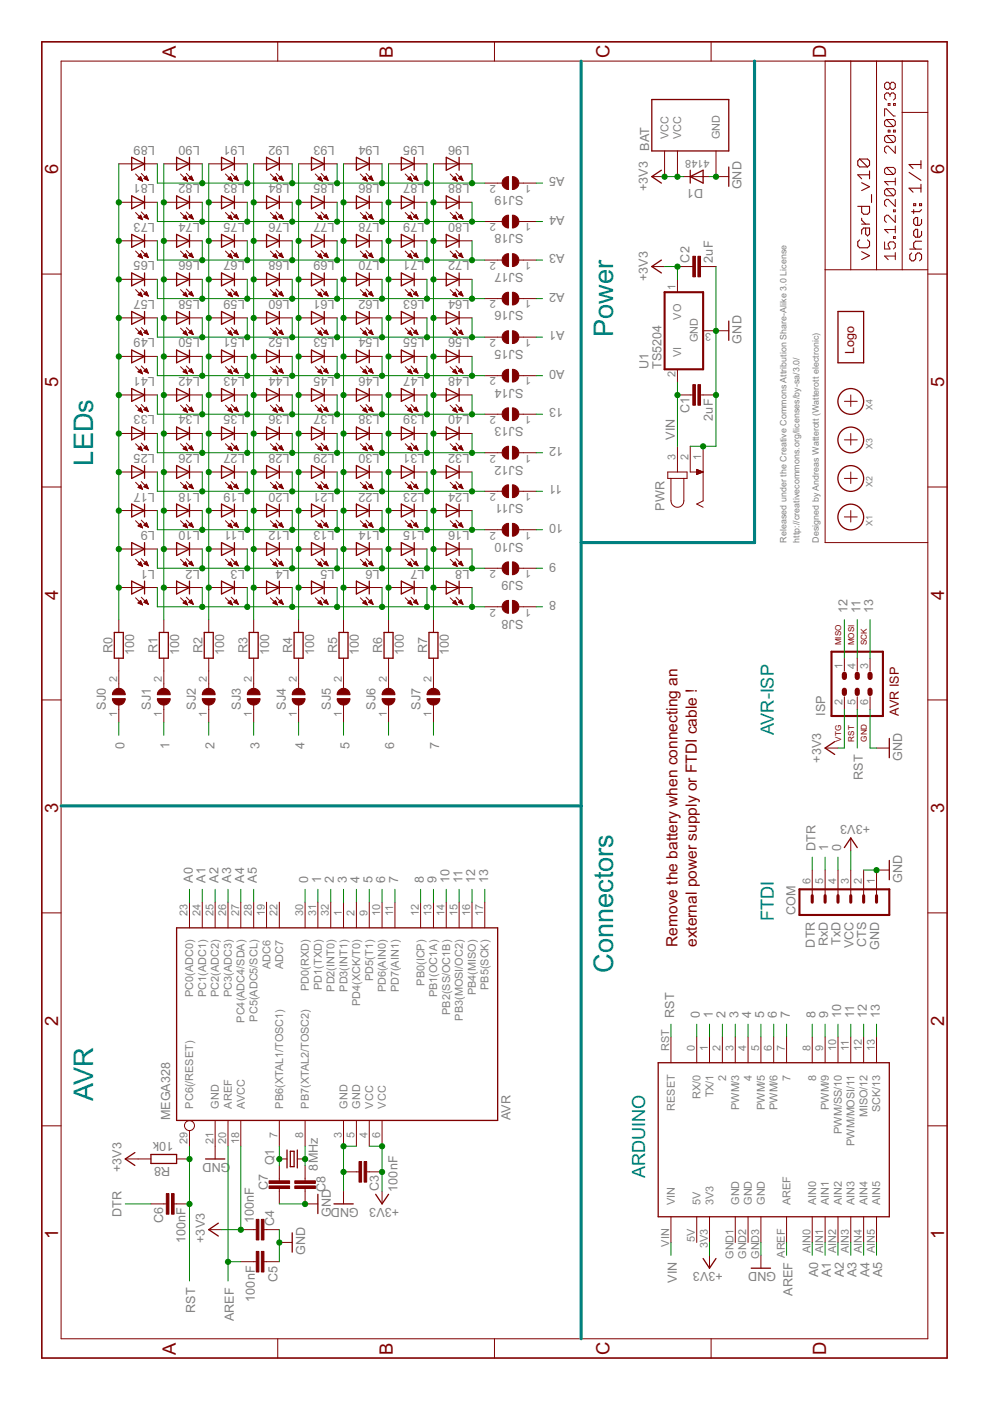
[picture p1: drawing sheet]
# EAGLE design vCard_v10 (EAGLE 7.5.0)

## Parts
ARDUINO  UNO  DUEMILANOVE2  [DUEMILANOVE2]
AVR  MEGA328  MEGA8-AI  [TQFP32-08]
BAT  KC3002S  [KC3002S]
C1  2uF  C-EUC0603  [C0603]
C2  2uF  C-EUC0603  [C0603]
C3  100nF  C-EUC0603  [C0603]
C4  100nF  C-EUC0603  [C0603]
C5  100nF  C-EUC0603  [C0603]
C6  100nF  C-EUC0603  [C0603]
C7  C-EUC0603  [C0603]
C8  C-EUC0603  [C0603]
COM  MA06-1  [MA06-1]
D1  4148  1N4148  [MLL34]
ISP  AVR-ISP-6  [AVR-ISP-6]
L1  LEDCHIPLED_0603  [CHIPLED_0603]
L2  LEDCHIPLED_0603  [CHIPLED_0603]
L3  LEDCHIPLED_0603  [CHIPLED_0603]
L4  LEDCHIPLED_0603  [CHIPLED_0603]
L5  LEDCHIPLED_0603  [CHIPLED_0603]
L6  LEDCHIPLED_0603  [CHIPLED_0603]
L7  LEDCHIPLED_0603  [CHIPLED_0603]
L8  LEDCHIPLED_0603  [CHIPLED_0603]
L9  LEDCHIPLED_0603  [CHIPLED_0603]
L10  LEDCHIPLED_0603  [CHIPLED_0603]
L11  LEDCHIPLED_0603  [CHIPLED_0603]
L12  LEDCHIPLED_0603  [CHIPLED_0603]
L13  LEDCHIPLED_0603  [CHIPLED_0603]
L14  LEDCHIPLED_0603  [CHIPLED_0603]
L15  LEDCHIPLED_0603  [CHIPLED_0603]
L16  LEDCHIPLED_0603  [CHIPLED_0603]
L17  LEDCHIPLED_0603  [CHIPLED_0603]
L18  LEDCHIPLED_0603  [CHIPLED_0603]
L19  LEDCHIPLED_0603  [CHIPLED_0603]
L20  LEDCHIPLED_0603  [CHIPLED_0603]
L21  LEDCHIPLED_0603  [CHIPLED_0603]
L22  LEDCHIPLED_0603  [CHIPLED_0603]
L23  LEDCHIPLED_0603  [CHIPLED_0603]
L24  LEDCHIPLED_0603  [CHIPLED_0603]
L25  LEDCHIPLED_0603  [CHIPLED_0603]
L26  LEDCHIPLED_0603  [CHIPLED_0603]
L27  LEDCHIPLED_0603  [CHIPLED_0603]
L28  LEDCHIPLED_0603  [CHIPLED_0603]
L29  LEDCHIPLED_0603  [CHIPLED_0603]
L30  LEDCHIPLED_0603  [CHIPLED_0603]
L31  LEDCHIPLED_0603  [CHIPLED_0603]
L32  LEDCHIPLED_0603  [CHIPLED_0603]
L33  LEDCHIPLED_0603  [CHIPLED_0603]
L34  LEDCHIPLED_0603  [CHIPLED_0603]
L35  LEDCHIPLED_0603  [CHIPLED_0603]
L36  LEDCHIPLED_0603  [CHIPLED_0603]
L37  LEDCHIPLED_0603  [CHIPLED_0603]
L38  LEDCHIPLED_0603  [CHIPLED_0603]
L39  LEDCHIPLED_0603  [CHIPLED_0603]
L40  LEDCHIPLED_0603  [CHIPLED_0603]
L41  LEDCHIPLED_0603  [CHIPLED_0603]
L42  LEDCHIPLED_0603  [CHIPLED_0603]
L43  LEDCHIPLED_0603  [CHIPLED_0603]
L44  LEDCHIPLED_0603  [CHIPLED_0603]
L45  LEDCHIPLED_0603  [CHIPLED_0603]
L46  LEDCHIPLED_0603  [CHIPLED_0603]
L47  LEDCHIPLED_0603  [CHIPLED_0603]
L48  LEDCHIPLED_0603  [CHIPLED_0603]
L49  LEDCHIPLED_0603  [CHIPLED_0603]
L50  LEDCHIPLED_0603  [CHIPLED_0603]
L51  LEDCHIPLED_0603  [CHIPLED_0603]
L52  LEDCHIPLED_0603  [CHIPLED_0603]
L53  LEDCHIPLED_0603  [CHIPLED_0603]
L54  LEDCHIPLED_0603  [CHIPLED_0603]
L55  LEDCHIPLED_0603  [CHIPLED_0603]
L56  LEDCHIPLED_0603  [CHIPLED_0603]
L57  LEDCHIPLED_0603  [CHIPLED_0603]
L58  LEDCHIPLED_0603  [CHIPLED_0603]
L59  LEDCHIPLED_0603  [CHIPLED_0603]
L60  LEDCHIPLED_0603  [CHIPLED_0603]
L61  LEDCHIPLED_0603  [CHIPLED_0603]
L62  LEDCHIPLED_0603  [CHIPLED_0603]
L63  LEDCHIPLED_0603  [CHIPLED_0603]
L64  LEDCHIPLED_0603  [CHIPLED_0603]
L65  LEDCHIPLED_0603  [CHIPLED_0603]
L66  LEDCHIPLED_0603  [CHIPLED_0603]
L67  LEDCHIPLED_0603  [CHIPLED_0603]
L68  LEDCHIPLED_0603  [CHIPLED_0603]
L69  LEDCHIPLED_0603  [CHIPLED_0603]
L70  LEDCHIPLED_0603  [CHIPLED_0603]
L71  LEDCHIPLED_0603  [CHIPLED_0603]
L72  LEDCHIPLED_0603  [CHIPLED_0603]
L73  LEDCHIPLED_0603  [CHIPLED_0603]
L74  LEDCHIPLED_0603  [CHIPLED_0603]
L75  LEDCHIPLED_0603  [CHIPLED_0603]
L76  LEDCHIPLED_0603  [CHIPLED_0603]
L77  LEDCHIPLED_0603  [CHIPLED_0603]
L78  LEDCHIPLED_0603  [CHIPLED_0603]
L79  LEDCHIPLED_0603  [CHIPLED_0603]
L80  LEDCHIPLED_0603  [CHIPLED_0603]
L81  LEDCHIPLED_0603  [CHIPLED_0603]
L82  LEDCHIPLED_0603  [CHIPLED_0603]
L83  LEDCHIPLED_0603  [CHIPLED_0603]
L84  LEDCHIPLED_0603  [CHIPLED_0603]
L85  LEDCHIPLED_0603  [CHIPLED_0603]
L86  LEDCHIPLED_0603  [CHIPLED_0603]
L87  LEDCHIPLED_0603  [CHIPLED_0603]
L88  LEDCHIPLED_0603  [CHIPLED_0603]
L89  LEDCHIPLED_0603  [CHIPLED_0603]
L90  LEDCHIPLED_0603  [CHIPLED_0603]
L91  LEDCHIPLED_0603  [CHIPLED_0603]
L92  LEDCHIPLED_0603  [CHIPLED_0603]
L93  LEDCHIPLED_0603  [CHIPLED_0603]
L94  LEDCHIPLED_0603  [CHIPLED_0603]
L95  LEDCHIPLED_0603  [CHIPLED_0603]
L96  LEDCHIPLED_0603  [CHIPLED_0603]
LOGO1  WE-LOGO  [WE-LOGO]
PWR  JACK-PLUG0  [SPC4077]
Q1  8MHz  CRYSTALHC49S  [HC49/S]
R0  100  R-EU_R0603  [R0603]
R1  100  R-EU_R0603  [R0603]
R2  100  R-EU_R0603  [R0603]
R3  100  R-EU_R0603  [R0603]
R4  100  R-EU_R0603  [R0603]
R5  100  R-EU_R0603  [R0603]
R6  100  R-EU_R0603  [R0603]
R7  100  R-EU_R0603  [R0603]
R8  10k  R-EU_R0603  [R0603]
SJ0  SJ  [SJ]
SJ1  SJ  [SJ]
SJ2  SJ  [SJ]
SJ3  SJ  [SJ]
SJ4  SJ  [SJ]
SJ5  SJ  [SJ]
SJ6  SJ  [SJ]
SJ7  SJ  [SJ]
SJ8  SJ  [SJ]
SJ9  SJ  [SJ]
SJ10  SJ  [SJ]
SJ11  SJ  [SJ]
SJ12  SJ  [SJ]
SJ13  SJ  [SJ]
SJ14  SJ  [SJ]
SJ15  SJ  [SJ]
SJ16  SJ  [SJ]
SJ17  SJ  [SJ]
SJ18  SJ  [SJ]
SJ19  SJ  [SJ]
U1  TS5204  [SOT23]
X1  PASSER  [PASSER]
X2  PASSER  [PASSER]
X3  PASSER  [PASSER]
X4  PASSER  [PASSER]

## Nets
0: ARDUINO.0(RX/0) AVR.30(PD0(RXD)) COM.4 SJ0.1
1: ARDUINO.1(TX/1) AVR.31(PD1(TXD)) COM.5 SJ1.1
2: ARDUINO.2 AVR.32(PD2(INT0)) SJ2.1
3: ARDUINO.3(PWM/3) AVR.1(PD3(INT1)) SJ3.1
4: ARDUINO.4 AVR.2(PD4(XCK/T0)) SJ4.1
5: ARDUINO.5(PWM/5) AVR.9(PD5(T1)) SJ5.1
6: ARDUINO.6(PWM/6) AVR.10(PD6(AIN0)) SJ6.1
7: ARDUINO.7 AVR.11(PD7(AIN1)) SJ7.1
8: ARDUINO.8 AVR.12(PB0(ICP)) SJ8.1
8_: L1.C L2.C L3.C L4.C L5.C L6.C L7.C L8.C SJ8.2
9: ARDUINO.9(PWM/9) AVR.13(PB1(OC1A)) SJ9.1
9_: L9.C L10.C L11.C L12.C L13.C L14.C L15.C L16.C SJ9.2
10: ARDUINO.10(PWM/SS/10) AVR.14(PB2(SS/OC1B)) SJ10.1
10_: L17.C L18.C L19.C L20.C L21.C L22.C L23.C L24.C SJ10.2
11: ARDUINO.11(PWM/MOSI/11) AVR.15(PB3(MOSI/OC2)) ISP.4 SJ11.1
11_: L25.C L26.C L27.C L28.C L29.C L30.C L31.C L32.C SJ11.2
12: ARDUINO.12(MISO/12) AVR.16(PB4(MISO)) ISP.1 SJ12.1
12_: L33.C L34.C L35.C L36.C L37.C L38.C L39.C L40.C SJ12.2
13: ARDUINO.13(SCK/13) AVR.17(PB5(SCK)) ISP.3 SJ13.1
13_: L41.C L42.C L43.C L44.C L45.C L46.C L47.C L48.C SJ13.2
+3V3: ARDUINO.3V3 AVR.4(VCC) AVR.6(VCC) AVR.18(AVCC) BAT.VCC1(VCC) BAT.VCC2(VCC) C2.1 C3.2 C4.2 COM.3 D1.1(K) ISP.2 R8.2 U1.1(VO)
A0: ARDUINO.AIN0 AVR.23(PC0(ADC0)) SJ14.1
A0_: L49.C L50.C L51.C L52.C L53.C L54.C L55.C L56.C SJ14.2
A1: ARDUINO.AIN1 AVR.24(PC1(ADC1)) SJ15.1
A1_: L57.C L58.C L59.C L60.C L61.C L62.C L63.C L64.C SJ15.2
A2: ARDUINO.AIN2 AVR.25(PC2(ADC2)) SJ16.1
A2_: L65.C L66.C L67.C L68.C L69.C L70.C L71.C L72.C SJ16.2
A3: ARDUINO.AIN3 AVR.26(PC3(ADC3)) SJ17.1
A3_: L73.C L74.C L75.C L76.C L77.C L78.C L79.C L80.C SJ17.2
A4: ARDUINO.AIN4 AVR.27(PC4(ADC4/SDA)) SJ18.1
A4_: L81.C L82.C L83.C L84.C L85.C L86.C L87.C L88.C SJ18.2
A5: ARDUINO.AIN5 AVR.28(PC5(ADC5/SCL)) SJ19.1
A5_: L89.C L90.C L91.C L92.C L93.C L94.C L95.C L96.C SJ19.2
AREF: ARDUINO.AREF AVR.20(AREF) C5.2
DTR: C6.1 COM.6
GND: ARDUINO.GND3(GND) AVR.3(GND) AVR.5(GND) AVR.21(GND) BAT.GND C1.2 C2.2 C3.1 C4.1 C5.1 C7.2 C8.2 COM.1 COM.2 D1.2(A) ISP.6 PWR.1 PWR.2 U1.3(GND)
N$1: L1.A L9.A L17.A L25.A L33.A L41.A L49.A L57.A L65.A L73.A L81.A L89.A R0.2
N$2: AVR.8(PB7(XTAL2/TOSC2)) C8.1 Q1.1
N$3: AVR.7(PB6(XTAL1/TOSC1)) C7.1 Q1.2
N$4: R0.1 SJ0.2
N$5: R1.1 SJ1.2
N$6: R2.1 SJ2.2
N$7: R3.1 SJ3.2
N$8: R4.1 SJ4.2
N$9: R5.1 SJ5.2
N$10: R6.1 SJ6.2
N$11: R7.1 SJ7.2
N$14: L2.A L10.A L18.A L26.A L34.A L42.A L50.A L58.A L66.A L74.A L82.A L90.A R1.2
N$15: L3.A L11.A L19.A L27.A L35.A L43.A L51.A L59.A L67.A L75.A L83.A L91.A R2.2
N$16: L4.A L12.A L20.A L28.A L36.A L44.A L52.A L60.A L68.A L76.A L84.A L92.A R3.2
N$17: L5.A L13.A L21.A L29.A L37.A L45.A L53.A L61.A L69.A L77.A L85.A L93.A R4.2
N$18: L6.A L14.A L22.A L30.A L38.A L46.A L54.A L62.A L70.A L78.A L86.A L94.A R5.2
N$19: L7.A L15.A L23.A L31.A L39.A L47.A L55.A L63.A L71.A L79.A L87.A L95.A R6.2
N$21: L8.A L16.A L24.A L32.A L40.A L48.A L56.A L64.A L72.A L80.A L88.A L96.A R7.2
RST: ARDUINO.RST(RESET) AVR.29(PC6(/RESET)) C6.2 ISP.5 R8.1
VIN: ARDUINO.VIN C1.1 PWR.3 U1.2(VI)
Unconnected: AVR.19(ADC6) AVR.22(ADC7)

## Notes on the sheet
- AVR | LEDs
- Connectors | Power
- ARDUINO
- Remove the battery when connecting an
- external power supply or FTDI cable !
- FTDI | AVR-ISP
- DTR
- RxD
- TxD
- Released under the Creative Commons Attribution Share-Alike 
  License. http://creativecommons.org/licenses/by-sa/4.0/
  
  Designed by Andreas Watterott (Watterott electronic)
- VCC
- CTS
- GND

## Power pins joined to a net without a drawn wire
5V: ARDUINO.5V
GND: ARDUINO.GND1(GND) ARDUINO.GND2(GND)
